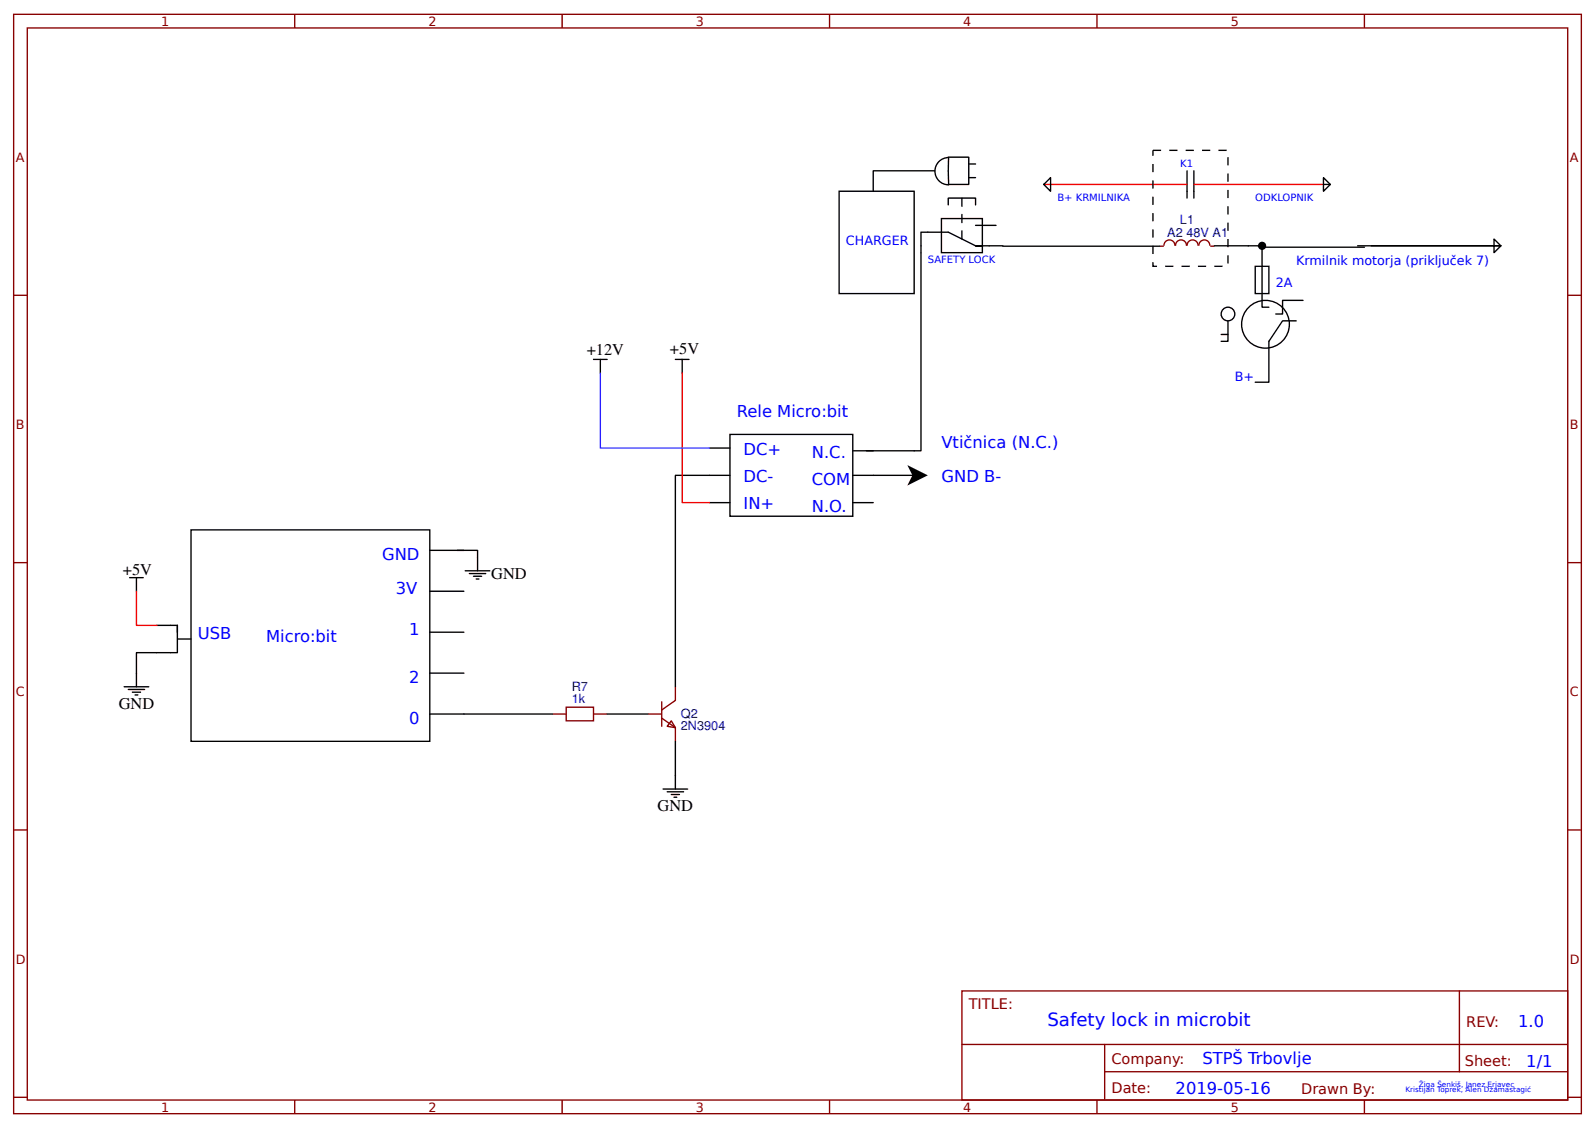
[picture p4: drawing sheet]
<svg xmlns="http://www.w3.org/2000/svg" width="309mm" height="219mm" viewBox="0 0 309 219" stroke-linecap="round" stroke-linejoin="round" font-family="sans-serif">
<g fill="none" stroke="#800" stroke-width=".26">
<path d="M2.6 2.8h304.1v213.2h-304.1zM5.3 5.4h298.7v208h-298.7zM57.1 2.8v2.6M109 2.8v2.6M160.9 2.8v2.6M212.7 2.8v2.6M264.6 2.8v2.6M2.6 57.3h2.7M224.9 47.8h.8M225.7 47.7a1.06 1.06 0 0 1 1.1-1.2 1.06 1.06 0 0 1 1 1.2M228 47.7a1.06 1.06 0 0 1 1-1.2 1.06 1.06 0 0 1 1.1 1.2M230.2 47.7a1.06 1.06 0 0 1 1.1-1.2 1.06 1.06 0 0 1 1 1.2"/>
<path d="M232.5 47.7a1.06 1.06 0 0 1 1-1.2 1.06 1.06 0 0 1 1.1 1.2M234.7 47.8h.8M304 57.3h2.7M2.6 109.1h2.7M304 109.1h2.7M107.2 138.5h2.6M109.8 137.2h5.3v2.6h-5.3zM115.1 138.5h2.6M125.7 138.5h2.6M128.3 139.3l2.7 1.9v2.6M128.3 136.1v4.8M130.2 139.8l.8 1.4-1.6-.3z"/>
<path d="M131 133.2v2.7l-2.7 1.8M2.6 161h2.7M304 161h2.7M186.5 192.2h117.5v21.2h-117.5zM283 192.2v15.7M2.6 212.9h2.7M57.1 213.4v2.6M109 213.4v2.6M160.9 213.4v2.6M186.6 202.6h117.3M212.7 213.4v2.6M214.2 207.9h89.7"/>
<path d="M214.2 202.6v10.6M264.6 213.4v2.6M304 212.9h2.7"/>
</g>
<g fill="none" stroke="#000" stroke-width=".26">
<path d="M162.7 37.1h14.6v19.8h-14.6zM181.2 33.1h-11.9v4M182.3 31.1l1-.5h.6l.1 5.3a2.65 2.65 0 0 1-2.5-1.8 2.65 2.65 0 0 1 .8-3zM183.9 39.7v-1.3h5.3v1.3M183.9 30.5h4v5.3h-4M187.9 31.8h1.3M187.9 34.5h1.3M202.4 35.8l1.3-1.3v2.6zM230.2 33.1v5.3M231.5 33.1v5.3M256.6 34.5l1.4 1.3-1.4 1.3zM256.6 35.8h1.4"/>
<path d="M178.6 49.1v38.3h-13.2M182.6 42.4h7.9v6.6h-7.9zM189.2 47.7l-5.3-2.7h-5.3v4M189.2 43.7h3.9M190.5 47.7h-1.3h5.3M194.5 47.8h30.4M235.5 47.7h9.2v11.9h1.4M243.4 51.7h2.7v5.2h-2.7zM244.7 48h19.9M252.7 58.3h-4v2.6h-1.3M263.3 47.7h27.7l-1.3 1.3v-2.6l1.3 1.3h-25.1M115.1 69.7h2.6"/>
<path d="M116.4 69.7v2.7M131 69.7h2.6M132.3 69.7v2.7M236.8 64.9h1.3M238.1 62.2v4h-1.3M251.4 62.2h-2.7l-2.6 4v7.9h-2.7M137.6 97.5h4M137.6 86.9h4M141.6 84.3h23.8v15.8h-23.8zM141.6 92.2h-10.6v41M165.4 97.5h3.9M165.4 92.2h11.9"/>
<path d="M25.1 112.1h2.7M26.5 112.1v2.6M37 102.8h46.3v41h-46.3zM83.3 106.8h6.7M83.3 114.7h6.7M88.6 106.8h4v3.9M90.2 110.7h4.8M91 111.3h3.2M91.8 111.8h1.6M92.3 112.3h.6M24.1 133.2h4.7M24.9 133.7h3.1"/>
<path d="M25.7 134.3h1.6M26.2 134.8h.5M30.4 121.3h4M34.4 121.3v5.3h-7.9v6.6M34.4 121.3v1.3M34.4 124h2.6M83.3 122.6h6.7M83.3 130.6h6.7M83.3 138.5h23.9M117.7 138.5h8M128.6 153.1h4.7M129.4 153.6h3.2"/>
<path d="M130.2 154.1h1.6M130.7 154.6h.5M131 143.8v9.3"/>
<circle cx="238.1" cy="60.9" r="1.32"/>
<circle cx="245.4" cy="62.9" r="4.6"/>
</g>
<path d="M202.4 35.8h27.8M231.5 35.8h25.1M132.3 72.4v25.1h5.3M26.5 114.7v6.6h3.9" fill="none" stroke="#f00" stroke-width=".26"/>
<path d="M186.5 38.4v8" fill="none" stroke="#000" stroke-width=".26" stroke-dasharray="1.6 1.6"/>
<path d="M223.6 29.2h14.5v22.5h-14.5z" fill="none" stroke="#000" stroke-width=".26" stroke-dasharray="1.6 1.6" stroke-linecap="butt"/>
<circle cx="244.7" cy="47.7" r=".66" fill="#000" stroke="#000" stroke-width=".26"/>
<path d="M116.4 72.4v14.5h21.2" fill="none" stroke="#60f" stroke-width=".26"/>
<path d="M175.9 90.2l4 2-4 2 1-2z" fill="#000"/>
<text font-size="3.5" fill="#00f" x="203.1" y="199">Safety lock in microbit</text>
<g font-size="3.2">
<text x="113.8" y="68.9">+12V</text>
<text x="129.9" y="68.7">+5V</text>
<text x="23.8" y="111.5">+5V</text>
<text x="95.2" y="112.3">GND</text>
<text x="23" y="137.5">GND</text>
<text x="127.5" y="157.3">GND</text>
</g>
<g font-size="3.2" fill="#00f">
<text x="142.9" y="80.8">Rele Micro:bit</text>
<text x="144.2" y="88.2">DC+</text>
<text x="157.4" y="88.8">N.C.</text>
<text x="182.6" y="86.9">Vtičnica (N.C.)</text>
<text x="144.2" y="93.5">DC-</text>
<text x="157.4" y="94.1">COM</text>
<text x="182.6" y="93.5">GND B-</text>
<text x="144.2" y="98.8">IN+</text>
<text x="157.4" y="99.4">N.O.</text>
<text x="74.1" y="108.6">GND</text>
<text x="76.7" y="115.2">3V</text>
<text x="38.4" y="124">USB</text>
<text x="51.6" y="124.5">Micro:bit</text>
<text x="79.4" y="123.2">1</text>
<text x="79.4" y="132.4">2</text>
<text x="79.4" y="140.4">0</text>
<text x="294.4" y="199.2">1.0</text>
<text x="233.2" y="206.3">STPŠ Trbovlje</text>
<text x="296" y="206.9">1/1</text>
<text x="228" y="212.2">2019-05-16</text>
</g>
<g font-size="2.8" fill="#800">
<text x="187.9" y="195.7">TITLE:</text>
<text x="284.3" y="199.2">REV:</text>
<text x="215.5" y="206.3">Company:</text>
<text x="284.1" y="206.8">Sheet:</text>
<text x="215.5" y="212.1">Date:</text>
<text x="252.3" y="212.1">Drawn By:</text>
</g>
<g font-size="2.5" fill="#800">
<text x="31.2" y="5">1</text>
<text x="83.1" y="5">2</text>
<text x="134.9" y="5">3</text>
<text x="186.8" y="5">4</text>
<text x="238.7" y="5">5</text>
<text x="3" y="31.4">A</text>
<text x="304.4" y="31.4">A</text>
<text x="3" y="83.2">B</text>
<text x="304.4" y="83.2">B</text>
<text x="3" y="135.1">C</text>
<text x="304.4" y="135.1">C</text>
<text x="3" y="186.9">D</text>
<text x="304.4" y="186.9">D</text>
<text x="31.2" y="215.6">1</text>
<text x="83.1" y="215.6">2</text>
<text x="134.9" y="215.6">3</text>
<text x="186.8" y="215.6">4</text>
<text x="238.7" y="215.6">5</text>
</g>
<g font-size="2.5" fill="#00f">
<text x="164" y="47.5">CHARGER</text>
<text x="251.4" y="51.5">Krmilnik motorja (priključek 7)</text>
<text x="247.4" y="55.6">2A</text>
<text x="239.4" y="74">B+</text>
</g>
<g font-size="2.5" fill="#000080">
<text x="226.4" y="46">A2 48V A1</text>
<text x="228.8" y="43.4">L1</text>
<text x="110.9" y="136.4">1k</text>
<text x="110.9" y="134">R7</text>
<text x="132" y="141.7">2N3904</text>
<text x="132" y="139.3">Q2</text>
</g>
<g font-size="1.9" fill="#00f">
<text x="228.9" y="32.5">K1</text>
<text x="205.1" y="39.1">B+ KRMILNIKA</text>
<text x="243.4" y="39.1">ODKLOPNIK</text>
<text x="179.9" y="51">SAFETY LOCK</text>
</g>
<g font-size="1.4" fill="#00f">
<text x="272.5" y="211.8">Kristijan Toprek, Alen Džamastagić</text>
<text x="275.2" y="210.8">Žiga Šenkiš, Janez Erjavec</text>
</g>
</svg>
